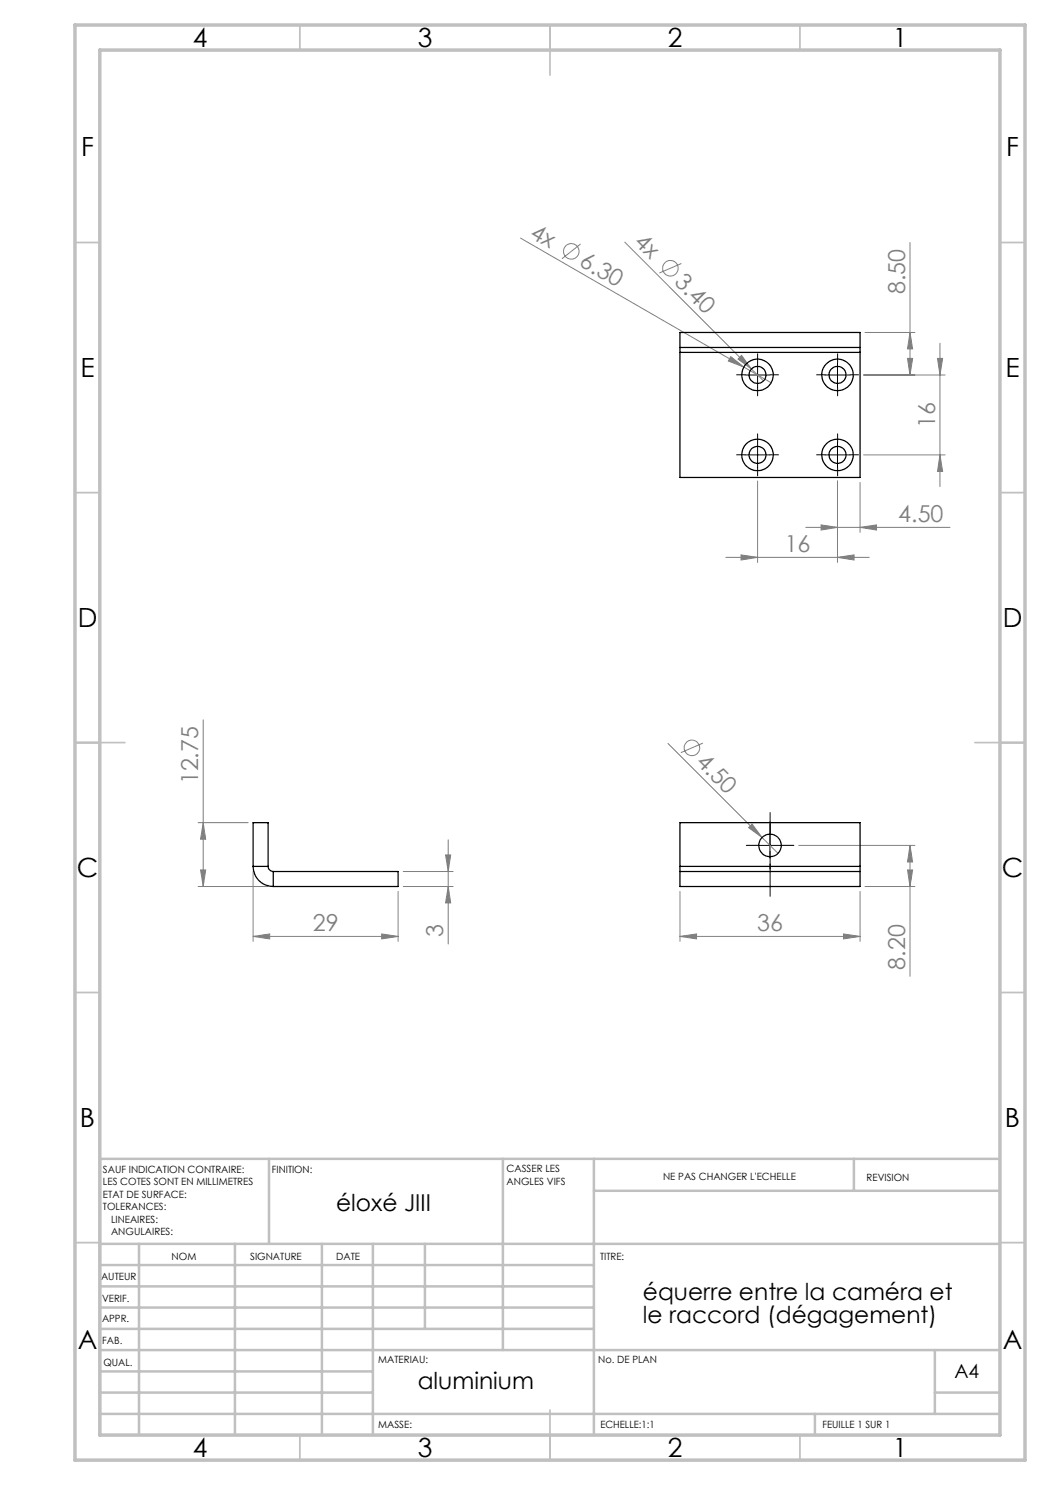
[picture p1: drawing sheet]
<svg xmlns="http://www.w3.org/2000/svg" width="210mm" height="297mm" viewBox="0 0 210 297" stroke-linecap="round" stroke-linejoin="round" font-family="sans-serif">
<g fill="none" stroke="#808080" stroke-width=".2">
<path d="M104.1 47.6l44.7 25.8M116.1 48.8l-3.7 2.9M125 48.4l25.3 25.4M136.3 52.7l-4.4 1.9M182 48.5v26.5M146.2 71.3l2.6 2.1-3.1-1.2zM148.3 71.1l2 2.7-2.7-2zM148.8 73.4l5.4 3.1M150.3 73.8l2.4 2.4M172.7 75h16.3M173 66.5h10M181.5 71.7h1l-.5 3.3z"/>
<path d="M182 66.5l.5 3.3h-1zM187.5 71.7h1l-.5 3.3zM188 68.6v28.7M151.5 96.2v16.3M167.5 96.2v16.3M172 96.5v10M172.7 91h16.3M188 91l.5 3.3h-1zM145.2 111.5h28.6M148.2 111l3.3 .5-3.3 .5zM161.1 105.5h28.9M164.2 105l3.3 .5-3.3 .5z"/>
<path d="M167.5 111.5l3.3-.5v1zM172 105.5l3.3-.5v1zM40.6 144v33.3M133.6 148.7l18.8 18.8M140.6 148.6l-4.4 1.9M39.6 177.3h14M39.6 164.5h10M40.1 174h1l-.5 3.3zM40.6 164.5l.5 3.3h-1zM50.6 174.3v14M79.6 178.3v10M80.6 177.3h10"/>
<path d="M80.6 174.3h10M89.1 171h1l-.5 3.3zM89.6 177.3l.5 3.3h-1zM89.6 168v20.8M136 178.3v10M149.7 165.5l.7-.7 2 2.7zM152.4 167.5l3.2 3.2M159.7 169.1h23.3M172 178.3v10M173 177.3h10M181.5 174h1l-.5 3.3zM182 169.1v26.2"/>
<path d="M182 169.1l.5 3.3h-1zM50.6 187.3l3.3-.5v1zM50.6 187.3h29M76.3 186.8l3.3 .5-3.3 .5zM136 187.3l3.3-.5v1zM136 187.3h36M168.7 186.8l3.3 .5-3.3 .5z"/>
<circle cx="114.3" cy="50.3" r="1.56"/>
<circle cx="134.1" cy="53.7" r="1.56"/>
<circle cx="138.4" cy="149.6" r="1.56"/>
</g>
<g fill="none" stroke="#000" stroke-width=".2" stroke-dasharray="30.5 1.3 1.3 1.3">
<path d="M149 75h-1.7M151.5 72.5v-1.7M151.5 77.5v1.7M154 75h1.7M165 75h-1.7M167.5 72.5v-1.7M167.5 77.5v1.7M170 75h1.7M149 91h-1.7M151.5 88.5v-1.7M151.5 93.5v1.7M154 91h1.7"/>
<path d="M165 91h-1.7M167.5 88.5v-1.7M167.5 93.5v1.7M170 91h1.7M151.5 169.1h-2.2M154 166.6v-2.3M154 171.6v2.2M156.5 169.1h2.3"/>
</g>
<path d="M154 179.3v-16.8" fill="none" stroke="#000" stroke-width=".2" stroke-dasharray="30.5 1.3 1.3 1.3" stroke-dashoffset="24"/>
<path d="M149 75h5M151.5 72.5v5M165 75h5M167.5 72.5v5M149 91h5M151.5 88.5v5M165 91h5M167.5 88.5v5M151.5 169.1h5M154 166.6v5" fill="none" stroke="#000" stroke-width=".2"/>
<g fill="none" stroke="#c0c0c0" stroke-width=".35">
<path d="M60 5v5M110 5v10M160 5v5M15 48.5h5M200 48.5h5M15 98.5h5M200 98.5h5M15 148.5h10M195 148.5h10M15 198.5h5M200 198.5h5M15 248.5h5"/>
<path d="M200 248.5h5M60 287v5M110 282v10M160 287v5"/>
</g>
<g fill="none" stroke="#c0c0c0" stroke-width=".5">
<path d="M53.8 231.8v17M100.6 231.8v38.2M118.8 231.8v55.2M118.8 238.2h81.2M170.8 231.8v6.4M200 231.8h-180v55.2M20 248.8h180M20 257.3h98.8M20 253h98.8M27.8 248.8v38.2M47 248.8v38.2M64.4 248.8v38.2"/>
<path d="M74.6 248.8v38.2M85 248.8v17M20 265.8h98.8M20 261.5h98.8M20 278.5h54.6M20 274.3h54.6M20 270h180M187 278.5h13M187 270v12.8M20 282.8h180M163 282.8v4.2"/>
</g>
<path d="M15 5h190v287h-190zM20 10h180v277h-180z" fill="none" stroke="#c0c0c0" stroke-width=".7"/>
<g fill="#808080">
<path d="M148.3 71.1l2 2.7-2.7-2z"/>
<path d="M149.7 165.5l.7-.7 2 2.7z"/>
<path d="M146.2 71.3l2.6 2.1-3.1-1.2z"/>
<path d="M168.7 186.8l3.3 .5-3.3 .5zM136 187.3l3.3-.5v1zM167.5 111.5l3.3-.5v1zM148.2 111l3.3 .5-3.3 .5zM172 105.5l3.3-.5v1zM164.2 105l3.3 .5-3.3 .5z"/>
<path d="M50.6 187.3l3.3-.5v1zM76.3 186.8l3.3 .5-3.3 .5z"/>
<path d="M40.1 174h1l-.5 3.3zM40.6 164.5l.5 3.3h-1zM89.6 177.3l.5 3.3h-1zM89.1 171h1l-.5 3.3zM188 91l.5 3.3h-1zM187.5 71.7h1l-.5 3.3zM181.5 71.7h1l-.5 3.3zM182 66.5l.5 3.3h-1z"/>
<path d="M182 169.1l.5 3.3h-1zM181.5 174h1l-.5 3.3z"/>
</g>
<g fill="none" stroke="#000" stroke-width=".25">
<path d="M136 69.5v1M136 69.5v-3h36v3M136 70.5v25h36v-25M136 69.5h36M136 70.5h36M172 69.5v1M50.6 173.3a4 4 0 0 0 4 4M50.6 173.3h3M50.6 173.3v-8.8h3v8.8M53.6 173.3a1.09 1.09 0 0 0 1 1M54.6 174.3h25v3h-25M54.6 174.3v3"/>
<path d="M136 173.3v1M136 174.3h36M136 173.3v-8.8h36v8.8M136 174.3v3h36v-3M136 173.3h36M172 173.3v1"/>
<circle cx="151.5" cy="75" r="3.1"/>
<circle cx="151.5" cy="75" r="1.7"/>
<circle cx="167.5" cy="75" r="1.71"/>
<circle cx="167.5" cy="75" r="3.1"/>
<circle cx="151.5" cy="91" r="3.1"/>
<circle cx="151.5" cy="91" r="1.69"/>
<circle cx="167.5" cy="91" r="1.7"/>
<circle cx="167.5" cy="91" r="3.1"/>
<circle cx="154" cy="169.1" r="2.25"/>
</g>
<g font-size="5.3">
<text x="38.5" y="9.5">4</text>
<text x="83.5" y="9.5">3</text>
<text x="133.6" y="9.5">2</text>
<text x="178.6" y="9.5">1</text>
<text x="16.2" y="31.2">F</text>
<text x="201.2" y="31.2">F</text>
<text x="16.1" y="75.5">E</text>
<text x="201.1" y="75.5">E</text>
<text x="15.5" y="125.5">D</text>
<text x="200.5" y="125.5">D</text>
<text x="15.4" y="175.5">C</text>
<text x="200.4" y="175.5">C</text>
<text x="16" y="225.5">B</text>
<text x="201" y="225.5">B</text>
<text x="15.5" y="269.7">A</text>
<text x="200.5" y="269.7">A</text>
<text x="38.5" y="291.5">4</text>
<text x="83.5" y="291.5">3</text>
<text x="133.6" y="291.5">2</text>
<text x="178.6" y="291.5">1</text>
</g>
<g font-size="4.7" fill="#808080">
<text x="105.8" y="47.3" transform="rotate(30 105.8 47.3)">4x</text>
<text x="115.6" y="53" transform="rotate(30 115.6 53)">6.30</text>
<text x="126.6" y="48.6" transform="rotate(45 126.6 48.6)">4x</text>
<text x="134.7" y="56.7" transform="rotate(45 134.7 56.7)">3.40</text>
<text x="181" y="58.8" transform="rotate(-90 181 58.8)">8.50</text>
<text x="187" y="85.6" transform="rotate(-90 187 85.6)">16</text>
<text x="179.7" y="104.5">4.50</text>
<text x="156.9" y="110.5">16</text>
<text x="139" y="152.6" transform="rotate(45 139 152.6)">4.50</text>
<text x="39.6" y="156.9" transform="rotate(-90 39.6 156.9)">12.75</text>
<text x="62.6" y="186.3">29</text>
<text x="88.6" y="187.5" transform="rotate(-90 88.6 187.5)">3</text>
<text x="151.4" y="186.3">36</text>
<text x="181" y="194" transform="rotate(-90 181 194)">8.20</text>
</g>
<g font-size="4.7">
<text x="67.2" y="242.1">éloxé JIII</text>
<text x="128.6" y="260.1">équerre entre la caméra et</text>
<text x="128.6" y="264.6">le raccord (dégagement)</text>
<text x="83.5" y="277.9">aluminium</text>
</g>
<text font-size="3.9" x="190.9" y="275.5">A4</text>
<g font-size="2">
<text x="20.6" y="234.6">SAUF INDICATION CONTRAIRE:</text>
<text x="20.6" y="237.1">LES COTES SONT EN MILLIMETRES</text>
<text x="20.6" y="239.6">ETAT DE SURFACE:</text>
<text x="54.4" y="234.6">FINITION:</text>
<text x="101.3" y="234.5">CASSER LES</text>
<text x="101.3" y="237">ANGLES VIFS</text>
<text x="132.6" y="236">NE PAS CHANGER L'ECHELLE</text>
<text x="173.3" y="236.2">REVISION</text>
<text x="20.6" y="242.1">TOLERANCES:</text>
<text x="22.2" y="244.6">LINEAIRES:</text>
<text x="22.2" y="247.1">ANGULAIRES:</text>
<text x="34.3" y="252">NOM</text>
<text x="50" y="251.9">SIGNATURE</text>
<text x="67.2" y="251.9">DATE</text>
<text x="120" y="251.9">TITRE:</text>
<text x="20.2" y="256.1">AUTEUR</text>
<text x="20.4" y="260.3">VERIF.</text>
<text x="20.4" y="264.4">APPR.</text>
<text x="20.5" y="268.8">FAB.</text>
<text x="20.7" y="273.1">QUAL.</text>
<text x="75.7" y="272.5">MATERIAU:</text>
<text x="119.6" y="272.5">No. DE PLAN</text>
<text x="75.6" y="285.5">MASSE:</text>
<text x="120.1" y="285.6">ECHELLE:1:1</text>
<text x="164.5" y="285.6">FEUILLE 1 SUR 1</text>
</g>
</svg>
